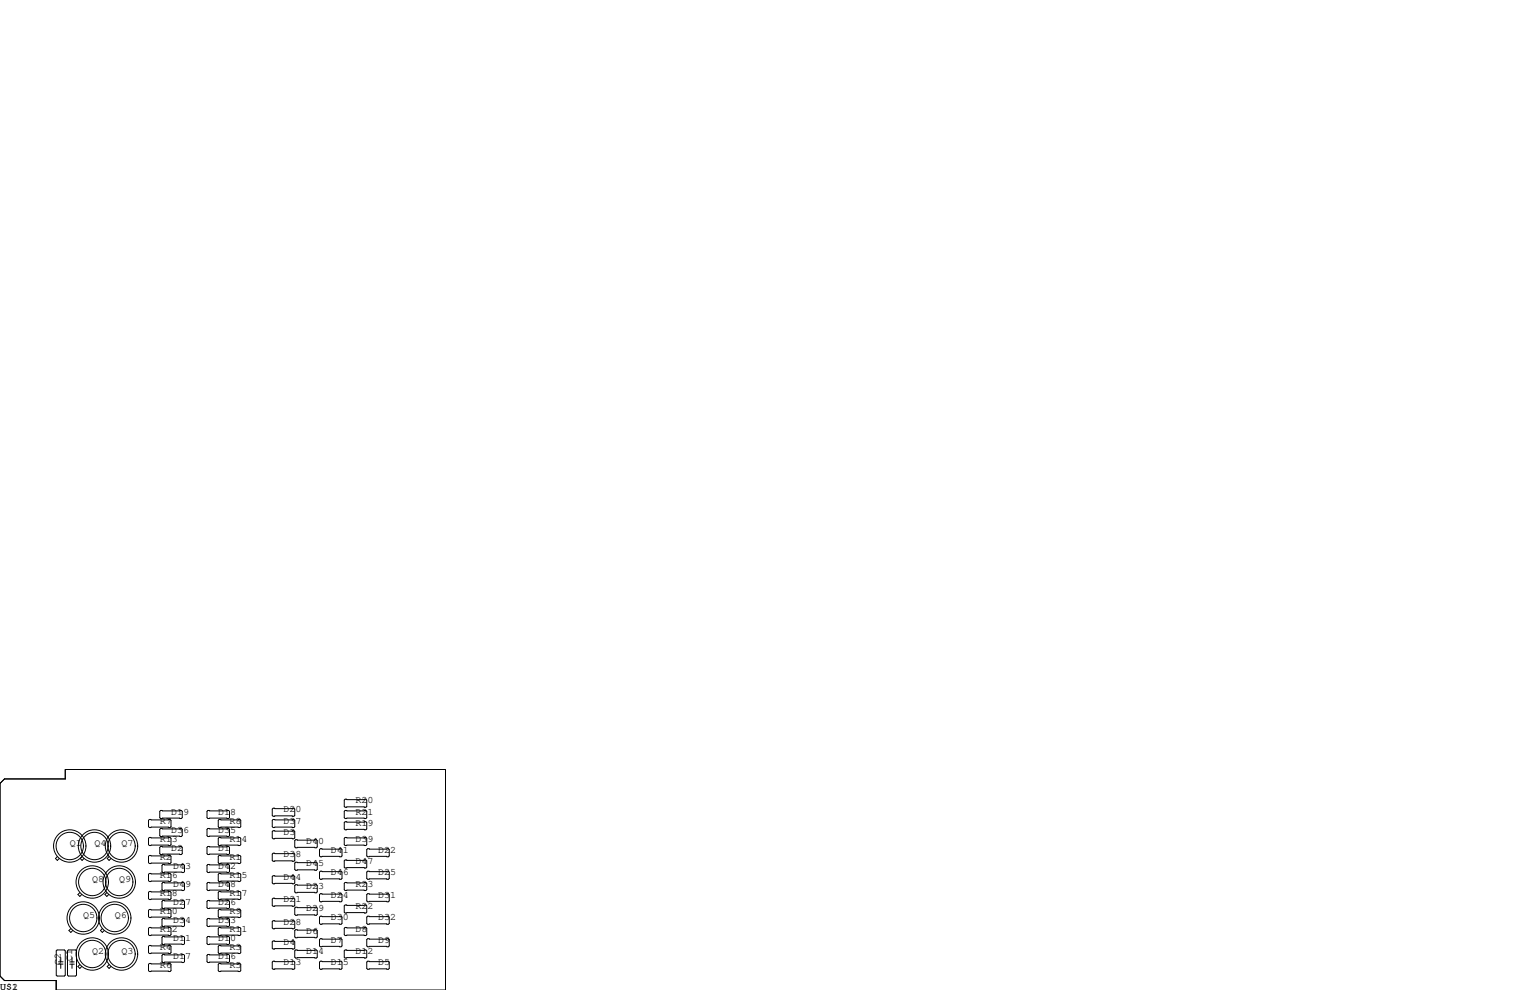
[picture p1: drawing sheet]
<svg xmlns="http://www.w3.org/2000/svg" width="432mm" height="279mm" viewBox="0 0 432 279" stroke-linecap="round" stroke-linejoin="round" font-family="sans-serif">
<g fill="none" stroke="#000" stroke-width=".28">
<path d="M0 221.1l1.3-1.3h17.1v-2.6h107.3v62.2h-109.8v-2.7h-14.6l-1.3-1.2zM42.2 231.3h5.8l.3 .2v1.8l-.3 .3h-5.8l-.3-.3v-1.8zM42.2 236.3h5.8l.3 .3v1.8l-.3 .2h-5.8l-.3-.2v-1.8zM45.3 238.9h5.9l.2 .2v1.8l-.2 .3h-5.9l-.2-.3v-1.8zM45.3 228.7h5.9l.2 .3v1.8l-.2 .2h-5.9l-.2-.2v-1.8zM45.3 233.8h5.9l.2 .3v1.7l-.2 .3h-5.9l-.2-.3v-1.7zM58.7 228.7h5.8l.3 .3v1.8l-.3 .2h-5.8l-.3-.2v-1.8zM58.7 238.9h5.8l.3 .2v1.8l-.3 .3h-5.8l-.3-.3v-1.8zM58.7 233.8h5.8l.3 .3v1.7l-.3 .3h-5.8l-.3-.3v-1.7zM61.8 231.3h5.9l.2 .2v1.8l-.2 .3h-5.9l-.2-.3v-1.8zM61.8 236.3h5.9l.2 .3v1.8l-.2 .2h-5.9l-.2-.2v-1.8zM77.1 234.4h5.8l.3 .3v1.8l-.3 .2h-5.8l-.3-.2v-1.8z"/>
<path d="M77.1 228.1h5.8l.3 .2v1.8l-.3 .3h-5.8l-.3-.3v-1.8zM77.1 231.3h5.8l.3 .2v1.8l-.3 .3h-5.8l-.3-.3v-1.8zM83.4 237h5.9l.2 .2v1.8l-.2 .3h-5.9l-.2-.3v-1.8zM90.4 239.5h5.9l.2 .3v1.8l-.2 .2h-5.9l-.2-.2v-1.8zM97.4 225.6h5.9l.2 .2v1.8l-.2 .2h-5.9l-.2-.2v-1.8zM97.4 228.7h5.9l.2 .3v1.8l-.2 .2h-5.9l-.2-.2v-1.8zM97.4 231.9h5.9l.2 .3v1.7l-.2 .3h-5.9l-.2-.3v-1.7zM97.4 236.3h5.9l.2 .3v1.8l-.2 .2h-5.9l-.2-.2v-1.8zM103.8 239.5h5.8l.3 .3v1.8l-.3 .2h-5.8l-.3-.2v-1.8zM16.2 241.8l-.6 .5 .6 .5 .5-.5M22.5 251.9l-.5 .6 .5 .5 .6-.5M23.2 241.8l-.6 .5 .6 .5 .5-.5"/>
<path d="M30.1 251.9l-.5 .6 .5 .5 .6-.5M30.8 241.8l-.5 .5 .5 .5 .5-.5M41.9 246.8l.3-.3h5.8l.3 .3v1.7l-.3 .3h-5.8l-.3-.3zM41.9 251.8l.3-.2h5.8l.3 .2v1.8l-.3 .3h-5.8l-.3-.3zM41.9 256.9l.3-.2h5.8l.3 .2v1.8l-.3 .3h-5.8l-.3-.3zM42.2 241.4h5.8l.3 .3v1.8l-.3 .2h-5.8l-.3-.2v-1.8zM45.7 249.3l.3-.3h5.8l.3 .3v1.8l-.3 .2h-5.8l-.3-.2zM45.7 254.4l.3-.3h5.8l.3 .3v1.8l-.3 .2h-5.8l-.3-.2zM45.7 259.5l.3-.3h5.8l.3 .3v1.7l-.3 .3h-5.8l-.3-.3zM46 244h5.8l.3 .2v1.8l-.3 .3h-5.8l-.3-.3v-1.8zM58.4 249.3l.3-.3h5.8l.3 .3v1.8l-.3 .2h-5.8l-.3-.2zM58.4 254.4l.3-.3h5.8l.3 .3v1.8l-.3 .2h-5.8l-.3-.2z"/>
<path d="M58.4 259.5l.3-.3h5.8l.3 .3v1.7l-.3 .3h-5.8l-.3-.3zM58.7 244h5.8l.3 .2v1.8l-.3 .3h-5.8l-.3-.3v-1.8zM61.6 246.8l.2-.3h5.9l.2 .3v1.7l-.2 .3h-5.9l-.2-.3zM61.6 251.8l.2-.2h5.9l.2 .2v1.8l-.2 .3h-5.9l-.2-.3zM61.6 256.9l.2-.2h5.9l.2 .2v1.8l-.2 .3h-5.9l-.2-.3zM61.8 241.4h5.9l.2 .3v1.8l-.2 .2h-5.9l-.2-.2v-1.8zM76.8 247.4l.3-.3h5.8l.3 .3v1.8l-.3 .2h-5.8l-.3-.2zM76.8 253.7l.3-.2h5.8l.3 .2v1.8l-.3 .3h-5.8l-.3-.3zM77.1 240.8h5.8l.3 .2v1.8l-.3 .3h-5.8l-.3-.3v-1.8zM83.2 249.9l.2-.2h5.9l.2 .2v1.8l-.2 .3h-5.9l-.2-.3zM83.2 256.3l.2-.3h5.9l.2 .3v1.8l-.2 .2h-5.9l-.2-.2zM83.4 243.3h5.9l.2 .3v1.8l-.2 .2h-5.9l-.2-.2v-1.8z"/>
<path d="M90.2 252.5l.2-.3h5.9l.2 .3v1.8l-.2 .2h-5.9l-.2-.2zM90.2 246.1l.2-.2h5.9l.2 .2v1.8l-.2 .3h-5.9l-.2-.3zM90.2 258.8l.2-.2h5.9l.2 .2v1.8l-.2 .3h-5.9l-.2-.3zM97.2 249.3l.2-.3h5.9l.2 .3v1.8l-.2 .2h-5.9l-.2-.2zM97.2 255.7l.2-.3h5.9l.2 .3v1.7l-.2 .3h-5.9l-.2-.3zM97.4 242.7h5.9l.2 .3v1.7l-.2 .3h-5.9l-.2-.3v-1.7zM103.5 246.1l.3-.2h5.8l.3 .2v1.8l-.3 .3h-5.8l-.3-.3zM103.5 252.5l.3-.3h5.8l.3 .3v1.8l-.3 .2h-5.8l-.3-.2zM103.5 258.8l.3-.2h5.8l.3 .2v1.8l-.3 .3h-5.8l-.3-.3zM16.1 268.1h2.1l.2 .3v6.8l-.2 .3h-2.1l-.2-.3v-6.8zM16.5 271.4h1.3M16.5 272.1h1.3"/>
<path d="M17.1 270.3v1.1M17.1 272.1v1.2M19.3 268.1h2l.3 .3v6.8l-.3 .3h-2l-.2-.3v-6.8zM19.7 271.5h1.3M19.7 272.1h1.3M20 262.1l-.5 .5 .5 .5 .5-.5M20.3 270.3v1.2M20.3 272.1v1.2M22.5 272.2l-.5 .6 .5 .5 .6-.5M28.9 262.1l-.6 .5 .6 .5 .5-.5M30.8 272.2l-.5 .6 .5 .5 .5-.5M41.9 272.2l.3-.3h5.8l.3 .3v1.7l-.3 .3h-5.8l-.3-.3z"/>
<path d="M41.9 262l.3-.3h5.8l.3 .3v1.8l-.3 .2h-5.8l-.3-.2zM41.9 267.1l.3-.3h5.8l.3 .3v1.8l-.3 .2h-5.8l-.3-.2zM45.7 269.6l.3-.2h5.8l.3 .2v1.8l-.3 .3h-5.8l-.3-.3zM45.7 264.5l.3-.2h5.8l.3 .2v1.8l-.3 .3h-5.8l-.3-.3zM58.4 269.6l.3-.2h5.8l.3 .2v1.8l-.3 .3h-5.8l-.3-.3zM58.4 264.5l.3-.2h5.8l.3 .2v1.8l-.3 .3h-5.8l-.3-.3zM61.6 262l.2-.3h5.9l.2 .3v1.8l-.2 .2h-5.9l-.2-.2zM61.6 267.1l.2-.3h5.9l.2 .3v1.8l-.2 .2h-5.9l-.2-.2zM61.6 272.2l.2-.3h5.9l.2 .3v1.7l-.2 .3h-5.9l-.2-.3zM76.8 260.1l.3-.3h5.8l.3 .3v1.8l-.3 .2h-5.8l-.3-.2zM76.8 265.8l.3-.2h5.8l.3 .2v1.8l-.3 .2h-5.8l-.3-.2zM76.8 271.5l.3-.2h5.8l.3 .2v1.8l-.3 .3h-5.8l-.3-.3z"/>
<path d="M83.2 268.4l.2-.3h5.9l.2 .3v1.7l-.2 .3h-5.9l-.2-.3zM83.2 262.6l.2-.2h5.9l.2 .2v1.8l-.2 .3h-5.9l-.2-.3zM90.2 271.5l.2-.2h5.9l.2 .2v1.8l-.2 .3h-5.9l-.2-.3zM90.2 265.2l.2-.3h5.9l.2 .3v1.8l-.2 .2h-5.9l-.2-.2zM97.2 268.4l.2-.3h5.9l.2 .3v1.7l-.2 .3h-5.9l-.2-.3zM97.2 262l.2-.3h5.9l.2 .3v1.8l-.2 .2h-5.9l-.2-.2zM103.5 271.5l.3-.2h5.8l.3 .2v1.8l-.3 .3h-5.8l-.3-.3zM103.5 265.2l.3-.3h5.8l.3 .3v1.8l-.3 .2h-5.8l-.3-.2z"/>
<circle cx="19.7" cy="238.8" r="3.9"/>
<circle cx="19.7" cy="238.8" r="4.6"/>
<circle cx="26.7" cy="238.8" r="3.9"/>
<circle cx="26.7" cy="238.8" r="4.6"/>
<circle cx="34.3" cy="238.8" r="4.6"/>
<circle cx="34.3" cy="238.8" r="3.9"/>
<circle cx="23.5" cy="259.1" r="4.6"/>
<circle cx="23.5" cy="259.1" r="3.9"/>
<circle cx="26" cy="248.9" r="4.6"/>
<circle cx="26" cy="248.9" r="3.9"/>
<circle cx="32.4" cy="259.1" r="4.6"/>
<circle cx="32.4" cy="259.1" r="3.9"/>
<circle cx="33.7" cy="248.9" r="4.6"/>
<circle cx="33.7" cy="248.9" r="3.9"/>
<circle cx="26" cy="269.2" r="4.6"/>
<circle cx="26" cy="269.2" r="3.9"/>
<circle cx="34.3" cy="269.2" r="4.6"/>
<circle cx="34.3" cy="269.2" r="3.9"/>
</g>
<g font-size="2.8">
<text x="100.3" y="226.7">R20</text>
<text x="45.1" y="232.4">R7</text>
<text x="48.3" y="229.9">D19</text>
<text x="61.6" y="229.9">D18</text>
<text x="64.8" y="232.4">R8</text>
<text x="80" y="229.2">D20</text>
<text x="80" y="232.4">D37</text>
<text x="100.3" y="233">R19</text>
<text x="100.3" y="229.9">R21</text>
<text x="19.7" y="238.8">Q1</text>
<text x="26.7" y="238.8">Q4</text>
<text x="34.3" y="238.8">Q7</text>
<text x="45.1" y="237.5">R13</text>
<text x="48.3" y="234.9">D36</text>
<text x="61.6" y="234.9">D35</text>
<text x="64.8" y="237.5">R14</text>
<text x="80" y="235.6">D3</text>
<text x="86.4" y="238.1">D40</text>
<text x="100.3" y="237.5">D39</text>
<text x="45.1" y="242.6">R2</text>
<text x="48.3" y="240">D2</text>
<text x="48.9" y="245.1">D43</text>
<text x="61.6" y="240">D1</text>
<text x="61.6" y="245.1">D42</text>
<text x="64.8" y="242.6">R1</text>
<text x="80" y="241.9">D38</text>
<text x="86.4" y="244.5">D45</text>
<text x="93.3" y="240.7">D41</text>
<text x="100.3" y="243.8">D47</text>
<text x="106.7" y="240.7">D22</text>
<text x="26" y="248.9">Q8</text>
<text x="33.7" y="248.9">Q9</text>
<text x="45.1" y="247.6">R16</text>
<text x="48.9" y="250.2">D49</text>
<text x="61.6" y="250.2">D48</text>
<text x="64.8" y="247.6">R15</text>
<text x="80" y="248.3">D44</text>
<text x="86.4" y="250.8">D23</text>
<text x="93.3" y="247">D46</text>
<text x="100.3" y="250.2">R23</text>
<text x="106.7" y="247">D25</text>
<text x="45.1" y="257.8">R10</text>
<text x="45.1" y="252.7">R18</text>
<text x="48.9" y="255.3">D27</text>
<text x="61.6" y="255.3">D26</text>
<text x="64.8" y="257.8">R9</text>
<text x="64.8" y="252.7">R17</text>
<text x="80" y="254.6">D21</text>
<text x="86.4" y="257.2">D29</text>
<text x="93.3" y="253.4">D24</text>
<text x="100.3" y="256.5">R22</text>
<text x="106.7" y="253.4">D31</text>
<text x="23.5" y="259.1">Q5</text>
<text x="32.4" y="259.1">Q6</text>
<text x="45.1" y="262.9">R12</text>
<text x="48.9" y="260.3">D34</text>
<text x="61.6" y="260.3">D33</text>
<text x="64.8" y="262.9">R11</text>
<text x="80" y="261">D28</text>
<text x="86.4" y="263.5">D6</text>
<text x="93.3" y="259.7">D30</text>
<text x="100.3" y="262.9">D8</text>
<text x="106.7" y="259.7">D32</text>
<text x="26" y="269.2">Q2</text>
<text x="34.3" y="269.2">Q3</text>
<text x="45.1" y="268">R4</text>
<text x="48.9" y="265.4">D11</text>
<text x="61.6" y="265.4">D10</text>
<text x="64.8" y="268">R3</text>
<text x="80" y="266.7">D4</text>
<text x="86.4" y="269.2">D14</text>
<text x="93.3" y="266.1">D7</text>
<text x="100.3" y="269.2">D12</text>
<text x="106.7" y="266.1">D9</text>
<text x="17.1" y="272.4" transform="rotate(-90 17.1 272.4)">C2</text>
<text x="20.3" y="271.1" transform="rotate(-90 20.3 271.1)">C1</text>
<text x="45.1" y="273">R6</text>
<text x="48.9" y="270.5">D17</text>
<text x="61.6" y="270.5">D16</text>
<text x="64.8" y="273">R5</text>
<text x="80" y="272.4">D13</text>
<text x="93.3" y="272.4">D15</text>
<text x="106.7" y="272.4">D5</text>
<text x="0" y="279.4">U$1</text>
<text x="3.4" y="279.4">2</text>
</g>
</svg>
